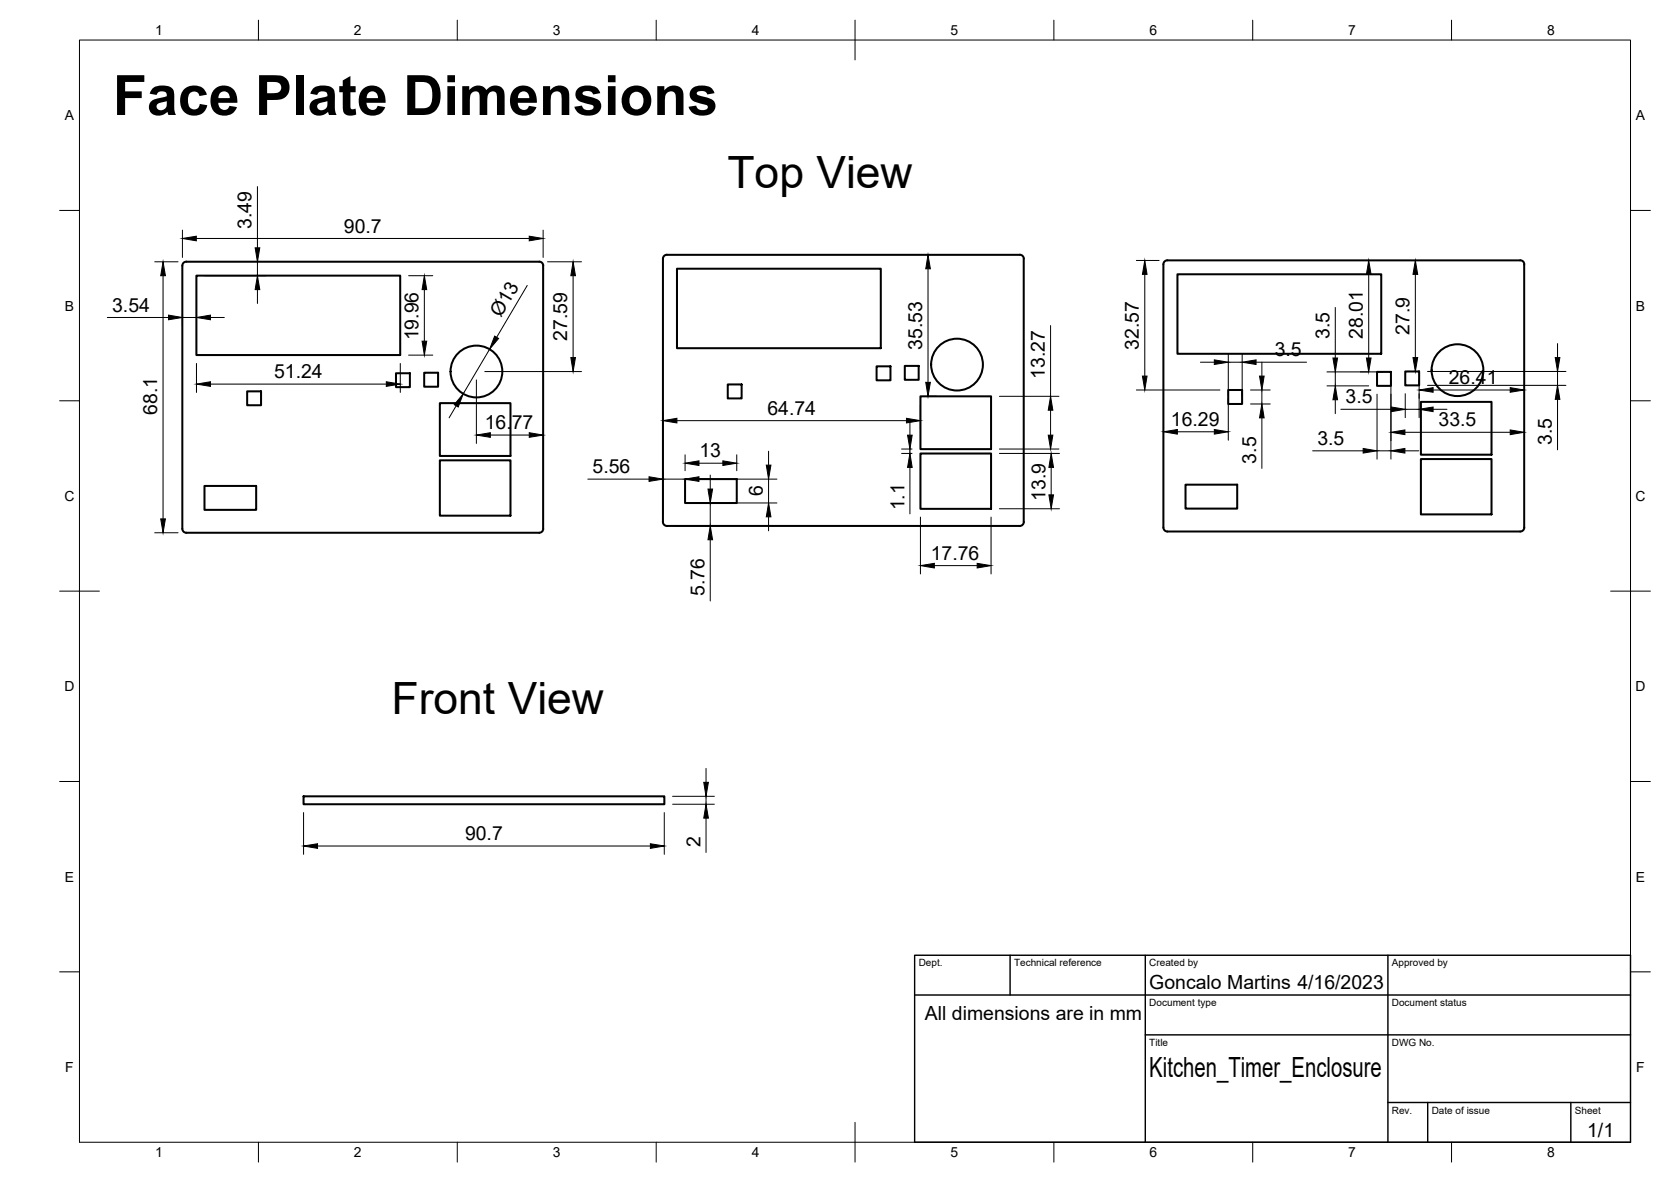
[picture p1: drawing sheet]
<svg xmlns="http://www.w3.org/2000/svg" width="420mm" height="297mm" viewBox="0 0 420 297" stroke-linecap="round" stroke-linejoin="round" font-family="sans-serif">
<!-- layer: Visible -->
<g fill="none" stroke="#000" stroke-width=".51">
<path d="M46.1 66l.7-.2h88.8a.97 .97 0 0 1 1 1v66.1a1.01 1.01 0 0 1-1 1h-88.7a1.01 1.01 0 0 1-1.1-1v-66.1zM49.4 69.3h51.2v19.9h-51.2zM166.7 65v66.2a1.01 1.01 0 0 0 1 1h88.7a1.01 1.01 0 0 0 1-1v-66.2M167.7 64h88.7M167.7 64a1.01 1.01 0 0 0-1 1M170.2 67.5h51.3v20h-51.3zM256.4 64a1.01 1.01 0 0 1 1 1M293.5 65.4h88.8a.97 .97 0 0 1 .9 1l.1 66.2a1.01 1.01 0 0 1-1 1h-88.8M293.5 65.4a1.01 1.01 0 0 0-1 1v66.2a1.01 1.01 0 0 0 1 1M296.1 68.9h51.2v20h-51.2zM62.1 98.3h3.5v3.5h-3.5zM99.6 93.8h3.5v3.5h-3.5z"/>
<path d="M106.7 93.7h3.5v3.5h-3.5zM183 96.6h3.5v3.5h-3.5zM220.4 92.1h3.5v3.5h-3.5zM227.5 92h3.5v3.4h-3.5zM231.4 99.6h17.8v13.3h-17.8zM308.8 98h3.5v3.5h-3.5zM346.2 93.5h3.5v3.5h-3.5zM353.3 93.4h3.5v3.4h-3.5zM110.6 115.7h17.8v13.9h-17.8zM110.6 101.3h17.8v13.3h-17.8zM231.4 114h17.8v13.9h-17.8zM357.3 115.4h17.7v13.9h-17.7z"/>
<path d="M357.3 101h17.7v13.3h-17.7zM51.4 122.1h13v6h-13zM172.3 120.4h13v6h-13zM298.1 121.8h13v6h-13zM76.3 200.1h90.7v2h-90.7z"/>
<circle cx="119.8" cy="93.4" r="6.5"/>
<circle cx="240.6" cy="91.6" r="6.5"/>
<circle cx="366.5" cy="93" r="6.5"/>
</g>
<!-- layer: BORDER -->
<g fill="none" stroke="#000" stroke-width=".25">
<path d="M20 10.1h390v276.9h-390zM65 5.1v5M115 5.1v5M165 5.1v5M215 5.1v10M265 5.1v5M315 5.1v5M365 5.1v5M15 52.9h5M410 52.9h5M15 100.7h5M410 100.7h5"/>
<path d="M15 148.6h10M405 148.6h10M15 196.4h5M410 196.4h5M15 244.2h5M410 244.2h5M65 287v5M115 287v5M165 287v5M215 282.1v9.9M265 287v5M315 287v5"/>
<path d="M365 287v5"/>
</g>
<!-- layer: TITLEBLOCK -->
<path d="M230 240.1h180v46.9h-180zM230 250h180M254 240.1v9.9M288 240.1v46.9M349 240.1v46.9M288 260.1h122M349 277.1h61M359 277.1v9.9M395 277.1v9.9" fill="none" stroke="#000" stroke-width=".36"/>
<!-- layer: FD_Dimensions -->
<g fill="none" stroke="#000" stroke-width=".25">
<path d="M45.9 57.8v6.9M49.4 59.9h83.7M64.7 46.9v15.4M136.6 57.8v6.9M27 79.8h15.4M38.9 65.8h5.9M41 69.3v61.1M45.9 78.9v3M45.9 79.8h3.5M49.4 71.4v10.5M51.5 69.3h15.3M52.9 79.8h3.5"/>
<path d="M64.7 65.8v3.5M64.7 72.8v3.5M102.7 69.3h6.1M106.7 72.8v12.9M132.6 71.7l-7.7 13.1M137.7 65.8h8.5M144.1 69.3v20.6M233.3 67.5v28.6M285.7 65.5h5.7M287.8 68.9v25.6M335.7 77.3v12.7M344.1 68.9v21.1"/>
<path d="M355.9 68.9v21M49.4 91.3v7.3M52.9 96.5h44.2M100.6 91.3v7.3M102.7 89.2h6.1M119.8 95.5v15.9M121.9 93.4h24.3M123.1 87.8l-6.6 11.2M233.5 99.6h1.9M251.3 99.6h15M264.2 81.8v17.8M285.7 98h21"/>
<path d="M301.8 91h3.5M308.8 88.9v10.5M308.8 91h3.5M312.3 88.9v10.5M314.4 98h5M315.8 91h12.7M317.3 91v3.5M317.3 98v3.5M333.7 93.5h13.9M333.7 97h10.4M335.7 93.5v3.5M346.2 99.1v16.3"/>
<path d="M349.7 95.6v19.8M353.3 98.9v6.1M353.8 93.4h.9M356.8 95.4v9.6M358.9 93.4h34.8M358.9 96.8h34.8M360.3 98h19.4M391.6 86.3v3.6M391.6 93.4v3.4M114.7 102l-1.8 3M123.3 109.3h9.8M166.7 103.6v25.5"/>
<path d="M170.2 105.7h57.7M172.3 114.3v4M175.7 116.4h6.1M178.6 119.4v3.5M185.3 114.3v4M193.3 113.4v3.5M226.7 113.9h2.6M226.7 112.8h2.6M228.8 105.9v3.5M228.8 112.8v1.1M228.8 117.5v11.6M231.4 101.7v6.1"/>
<path d="M251.3 113.9h15.1M251.3 112.8h15M264.2 103.1v6.3M264.3 117.5v6.9M292.5 106.4v.1M296 108.5h9.3M308.8 100.1v10.5M314.4 101.5h5M317.3 105v12.7M330.1 113.3h12.7M335.7 100.5v3.5M337.1 102.9h12.7"/>
<path d="M346.2 113.3h3.5M353.3 108.6h26.4M353.3 113.3h3.4M353.3 102.9h3.5M360.3 102.9h3.5M391.6 100.4v12.6M38.9 133.9h5.9M147.8 120.4h15.4M166.7 120.4h5.6M169.8 132.2h10.9M174.3 120.4h21M174.3 126.4h21"/>
<path d="M178.6 126.4v5.8M178.6 135.6v15.4M193.3 120.4v6M193.3 129.9v3.5M231.4 129.9v14.3M249.2 129.9v14.3M251.3 127.9h15.1M234.9 142.1h10.8M177.5 193.1v3.5M76.3 204.2v10.5M79.8 212.6h83.7M167 204.2v10.5"/>
<path d="M169.1 200.1h10.5M169.1 202.1h10.5M177.5 200.1v2M177.5 205.6v8.6"/>
</g>
<g fill="#000" stroke="#000" stroke-width=".25">
<path d="M45.9 59.9l3.5-.5v1.1zM133.1 59.4l3.5 .5-3.5 .6zM41 65.8l.6 3.5h-1.2zM42.4 79.2l3.5 .6-3.5 .6zM49.4 79.8l3.5-.6v1.2zM64.7 69.3l.6 3.5h-1.1zM64.2 62.3h1.1l-.6 3.5zM106.7 69.3l.6 3.5h-1.2zM144.1 65.8l.6 3.5h-1.2zM233.3 64.1l.6 3.4h-1.1zM287.8 65.5l.6 3.4h-1.1zM344.1 65.5l.6 3.4h-1.1z"/>
<path d="M355.9 65.5l.6 3.4h-1.2zM49.4 96.5l3.5-.6v1.2zM97.1 95.9l3.5 .6-3.5 .6zM106.1 85.7h1.2l-.6 3.5zM124.4 84.5l1 .6-2.3 2.7zM143.5 89.9h1.2l-.6 3.5zM232.8 96.1h1.1l-.6 3.5zM287.3 94.5h1.1l-.6 3.5zM305.3 90.4l3.5 .6-3.5 .6zM312.3 91l3.5-.6v1.2zM316.7 94.5h1.2l-.6 3.5zM335.2 90h1.1l-.6 3.5z"/>
<path d="M343.6 90h1.1l-.6 3.5zM355.3 89.9h1.2l-.6 3.5zM356.8 98l3.5-.6v1.2zM379.7 97.4l3.5 .6-3.5 .6zM391.1 89.9h1.1l-.6 3.5zM116.5 99l-1.3 3.3-1-.6zM119.8 109.3l3.5-.6v1.2zM133.1 108.7l3.5 .6-3.5 .6zM163.2 119.8l3.5 .6-3.5 .6zM166.7 105.7l3.5-.6v1.2zM172.3 116.4l3.4-.6v1.2zM172.3 120.4l3.4-.6v1.2z"/>
<path d="M181.8 115.8l3.5 .6-3.5 .6zM192.7 116.9h1.1l-.5 3.5zM227.9 105.1l3.5 .6-3.5 .6zM228.2 109.4h1.2l-.6 3.4zM228.8 113.9l.6 3.6h-1.2zM263.6 109.4h1.1l-.5 3.4zM264.2 99.6l.5 3.5h-1.1zM264.3 113.9l.6 3.6h-1.2zM292.5 108.5l3.5-.6v1.2zM305.3 107.9l3.5 .6-3.5 .6zM317.3 101.5l.6 3.5h-1.2zM335.7 97l.6 3.5h-1.1z"/>
<path d="M342.8 112.7l3.4 .6-3.4 .6zM349.8 102.3l3.5 .6-3.5 .5zM349.7 108.6l3.6-.6v1.2zM349.7 113.3l3.6-.6v1.2zM356.8 102.9l3.5-.6v1.1zM379.7 108l3.5 .6-3.5 .6zM391.6 96.8l.6 3.6h-1.1zM40.4 130.4h1.2l-.6 3.5zM178 122.9h1.2l-.6 3.5zM178.6 132.2l.6 3.4h-1.2zM193.3 126.4l.5 3.5h-1.1zM263.7 124.4h1.2l-.6 3.5z"/>
<path d="M231.4 142.1l3.5-.5v1.1zM245.7 141.6l3.5 .5-3.5 .6zM177 196.6h1.1l-.6 3.5zM76.3 212.6l3.5-.6v1.2zM163.5 212l3.5 .6-3.5 .6zM177.5 202.1l.6 3.5h-1.1z"/>
</g>
<text font-size="14" x="28.4" y="28.9">Face Plate Dimensions</text>
<g font-size="11.2">
<text x="182.9" y="47.3">Top View</text>
<text x="98.5" y="179.5">Front View</text>
</g>
<text font-size="7" x="289" y="270.6">Kitchen_Timer_Enclosure</text>
<g font-size="4.9">
<text x="63.3" y="57.6" transform="rotate(-90 63.3 57.6)">3.49</text>
<text x="86.5" y="58.5">90.7</text>
<text x="28.2" y="78.3">3.54</text>
<text x="125.9" y="79.9" transform="rotate(-59 125.9 79.9)">Ø13</text>
<text x="105.3" y="85.5" transform="rotate(-90 105.3 85.5)">19.96</text>
<text x="142.6" y="85.7" transform="rotate(-90 142.6 85.7)">27.59</text>
<text x="231.9" y="87.9" transform="rotate(-90 231.9 87.9)">35.53</text>
<text x="286.4" y="87.8" transform="rotate(-90 286.4 87.8)">32.57</text>
<text x="320.5" y="89.6">3.5</text>
<text x="334.3" y="85.3" transform="rotate(-90 334.3 85.3)">3.5</text>
<text x="342.7" y="85.2" transform="rotate(-90 342.7 85.2)">28.01</text>
<text x="354.4" y="84.1" transform="rotate(-90 354.4 84.1)">27.9</text>
<text x="68.9" y="95.1">51.24</text>
<text x="262.7" y="95.2" transform="rotate(-90 262.7 95.2)">13.27</text>
<text x="338.3" y="101.4">3.5</text>
<text x="364.3" y="96.5">26.41</text>
<text x="39.5" y="104.2" transform="rotate(-90 39.5 104.2)">68.1</text>
<text x="121.9" y="107.9">16.77</text>
<text x="193" y="104.3">64.74</text>
<text x="294.4" y="107.1">16.29</text>
<text x="361.7" y="107.2">33.5</text>
<text x="331.2" y="111.8">3.5</text>
<text x="390.2" y="111.9" transform="rotate(-90 390.2 111.9)">3.5</text>
<text x="149" y="118.9">5.56</text>
<text x="175.9" y="114.9">13</text>
<text x="315.8" y="116.5" transform="rotate(-90 315.8 116.5)">3.5</text>
<text x="191.8" y="124.7" transform="rotate(-90 191.8 124.7)">6</text>
<text x="262.8" y="125.8" transform="rotate(-90 262.8 125.8)">13.9</text>
<text x="227.4" y="128.3" transform="rotate(-90 227.4 128.3)">1.1</text>
<text x="234" y="140.7">17.76</text>
<text x="177.1" y="149.8" transform="rotate(-90 177.1 149.8)">5.76</text>
<text x="116.9" y="211.1">90.7</text>
<text x="176.1" y="213" transform="rotate(-90 176.1 213)">2</text>
<text x="289" y="248.5">Goncalo Martins 4/16/2023</text>
<text x="232.6" y="256.3">All dimensions are in mm</text>
<text x="399.1" y="285.7">1/1</text>
</g>
<g font-size="3.5">
<text x="39" y="8.8">1</text>
<text x="89" y="8.8">2</text>
<text x="139" y="8.8">3</text>
<text x="189" y="8.8">4</text>
<text x="239" y="8.8">5</text>
<text x="289" y="8.8">6</text>
<text x="339" y="8.8">7</text>
<text x="389" y="8.8">8</text>
<text x="16.3" y="30.2">A</text>
<text x="411.3" y="30.2">A</text>
<text x="16.3" y="78">B</text>
<text x="411.3" y="78">B</text>
<text x="16.2" y="125.9">C</text>
<text x="411.2" y="125.9">C</text>
<text x="16.2" y="173.7">D</text>
<text x="411.2" y="173.7">D</text>
<text x="16.3" y="221.6">E</text>
<text x="411.3" y="221.6">E</text>
<text x="16.4" y="269.4">F</text>
<text x="411.4" y="269.4">F</text>
<text x="39" y="290.8">1</text>
<text x="89" y="290.8">2</text>
<text x="139" y="290.8">3</text>
<text x="189" y="290.8">4</text>
<text x="239" y="290.8">5</text>
<text x="289" y="290.8">6</text>
<text x="339" y="290.8">7</text>
<text x="389" y="290.8">8</text>
</g>
<g font-size="2.5">
<text x="231" y="242.9">Dept.</text>
<text x="255" y="242.9">Technical reference</text>
<text x="289" y="242.9">Created by</text>
<text x="350" y="242.9">Approved by</text>
<text x="289" y="252.8">Document type</text>
<text x="350" y="252.8">Document status</text>
<text x="289" y="262.9">Title</text>
<text x="350" y="262.9">DWG No.</text>
<text x="350" y="279.9">Rev.</text>
<text x="360" y="279.9">Date of issue</text>
<text x="396" y="279.9">Sheet</text>
</g>
</svg>
